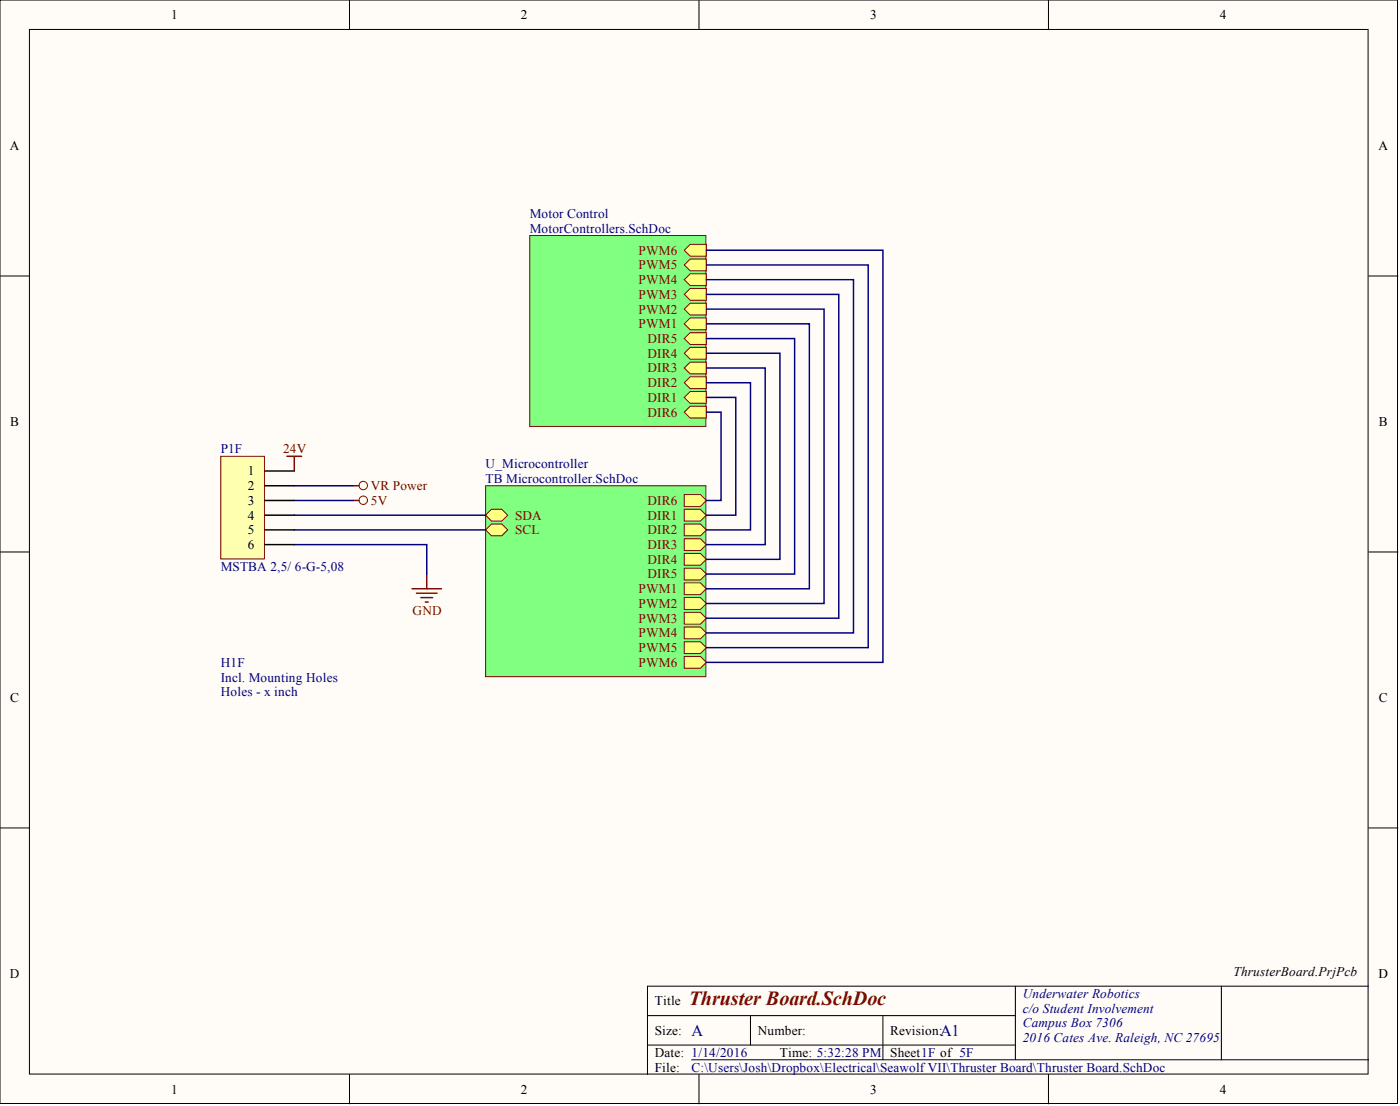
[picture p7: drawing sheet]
<svg xmlns="http://www.w3.org/2000/svg" width="241mm" height="190mm" viewBox="0 0 241 190" stroke-linecap="round" stroke-linejoin="round" font-family="sans-serif">
<g fill="#fffcf8" stroke="#000" stroke-width=".17">
<path d="M0 0h240.9v190.1h-240.9z"/>
<path d="M5.1 5.1h230.7v179.9h-230.7z"/>
</g>
<g fill="none" stroke="#000" stroke-width=".17">
<path d="M60.2 0v5.1M120.5 0v5.1M180.7 0v5.1M0 47.5h5.1M235.9 47.5h5M0 95.1h5.1M235.9 95.1h5M0 142.6h5.1M235.9 142.6h5M111.6 174.9h63.4M129.4 174.9v5.1M152.2 174.9v7.6"/>
<path d="M175 169.9v12.6M210.5 169.9v12.6M235.9 169.9h-124.3v15.2M60.2 185.1v5M111.6 180h63.4M119.2 182.5h116.7M120.5 185.1v5M180.7 185.1v5"/>
</g>
<path d="M83.7 83.7h38v32.8h-38z" fill="#80ff80" stroke="#800000" stroke-width=".17"/>
<path d="M117.9 100.4h2.8l1 1-1 1h-2.8z" fill-rule="evenodd" fill="#ffff80"/>
<path d="M117.9 100.4h2.8l1 1-1 1h-2.8z" fill="none" stroke="#800000" stroke-width=".17"/>
<path d="M117.9 102.9h2.8l1 1-1 1.1h-2.8z" fill-rule="evenodd" fill="#ffff80"/>
<path d="M117.9 102.9h2.8l1 1-1 1.1h-2.8z" fill="none" stroke="#800000" stroke-width=".17"/>
<path d="M117.9 105.5h2.8l1 1-1 1h-2.8z" fill-rule="evenodd" fill="#ffff80"/>
<path d="M117.9 105.5h2.8l1 1-1 1h-2.8z" fill="none" stroke="#800000" stroke-width=".17"/>
<path d="M117.9 108h2.8l1 1-1 1h-2.8z" fill-rule="evenodd" fill="#ffff80"/>
<path d="M117.9 108h2.8l1 1-1 1h-2.8z" fill="none" stroke="#800000" stroke-width=".17"/>
<path d="M117.9 110.5h2.8l1 1.1-1 1h-2.8z" fill-rule="evenodd" fill="#ffff80"/>
<path d="M117.9 110.5h2.8l1 1.1-1 1h-2.8z" fill="none" stroke="#800000" stroke-width=".17"/>
<path d="M117.9 113.1h2.8l1 1-1 1h-2.8z" fill-rule="evenodd" fill="#ffff80"/>
<path d="M117.9 113.1h2.8l1 1-1 1h-2.8z" fill="none" stroke="#800000" stroke-width=".17"/>
<path d="M117.9 87.7h2.8l1 1-1 1.1h-2.8z" fill-rule="evenodd" fill="#ffff80"/>
<path d="M117.9 87.7h2.8l1 1-1 1.1h-2.8z" fill="none" stroke="#800000" stroke-width=".17"/>
<path d="M117.9 90.3h2.8l1 1-1 1h-2.8z" fill-rule="evenodd" fill="#ffff80"/>
<path d="M117.9 90.3h2.8l1 1-1 1h-2.8z" fill="none" stroke="#800000" stroke-width=".17"/>
<path d="M117.9 92.8h2.8l1 1-1 1h-2.8z" fill-rule="evenodd" fill="#ffff80"/>
<path d="M117.9 92.8h2.8l1 1-1 1h-2.8z" fill="none" stroke="#800000" stroke-width=".17"/>
<path d="M117.9 95.3h2.8l1 1-1 1.1h-2.8z" fill-rule="evenodd" fill="#ffff80"/>
<path d="M117.9 95.3h2.8l1 1-1 1.1h-2.8z" fill="none" stroke="#800000" stroke-width=".17"/>
<path d="M117.9 97.9h2.8l1 1-1 1h-2.8z" fill-rule="evenodd" fill="#ffff80"/>
<path d="M117.9 97.9h2.8l1 1-1 1h-2.8z" fill="none" stroke="#800000" stroke-width=".17"/>
<path d="M117.9 85.2h2.8l1 1-1 1h-2.8z" fill-rule="evenodd" fill="#ffff80"/>
<path d="M117.9 85.2h2.8l1 1-1 1h-2.8z" fill="none" stroke="#800000" stroke-width=".17"/>
<path d="M83.7 88.7l1-1h1.8l1 1-1 1.1h-1.8z" fill-rule="evenodd" fill="#ffff80"/>
<path d="M83.7 88.7l1-1h1.8l1 1-1 1.1h-1.8z" fill="none" stroke="#800000" stroke-width=".17"/>
<path d="M83.7 91.3l1-1h1.8l1 1-1 1h-1.8z" fill-rule="evenodd" fill="#ffff80"/>
<path d="M83.7 91.3l1-1h1.8l1 1-1 1h-1.8z" fill="none" stroke="#800000" stroke-width=".17"/>
<path d="M91.3 40.6h30.4v32.8h-30.4z" fill="#80ff80" stroke="#800000" stroke-width=".17"/>
<path d="M117.9 55.8l1.1-1h2.7v2h-2.7z" fill-rule="evenodd" fill="#ffff80"/>
<path d="M117.9 55.8l1.1-1h2.7v2h-2.7z" fill="none" stroke="#800000" stroke-width=".17"/>
<path d="M117.9 53.2l1.1-1h2.7v2.1h-2.7z" fill-rule="evenodd" fill="#ffff80"/>
<path d="M117.9 53.2l1.1-1h2.7v2.1h-2.7z" fill="none" stroke="#800000" stroke-width=".17"/>
<path d="M117.9 50.7l1.1-1h2.7v2h-2.7z" fill-rule="evenodd" fill="#ffff80"/>
<path d="M117.9 50.7l1.1-1h2.7v2h-2.7z" fill="none" stroke="#800000" stroke-width=".17"/>
<path d="M117.9 48.2l1.1-1h2.7v2h-2.7z" fill-rule="evenodd" fill="#ffff80"/>
<path d="M117.9 48.2l1.1-1h2.7v2h-2.7z" fill="none" stroke="#800000" stroke-width=".17"/>
<path d="M117.9 45.6l1.1-1h2.7v2.1h-2.7z" fill-rule="evenodd" fill="#ffff80"/>
<path d="M117.9 45.6l1.1-1h2.7v2.1h-2.7z" fill="none" stroke="#800000" stroke-width=".17"/>
<path d="M117.9 68.5l1.1-1.1h2.7v2.1h-2.7z" fill-rule="evenodd" fill="#ffff80"/>
<path d="M117.9 68.5l1.1-1.1h2.7v2.1h-2.7z" fill="none" stroke="#800000" stroke-width=".17"/>
<path d="M117.9 65.9l1.1-1h2.7v2h-2.7z" fill-rule="evenodd" fill="#ffff80"/>
<path d="M117.9 65.9l1.1-1h2.7v2h-2.7z" fill="none" stroke="#800000" stroke-width=".17"/>
<path d="M117.9 63.4l1.1-1h2.7v2h-2.7z" fill-rule="evenodd" fill="#ffff80"/>
<path d="M117.9 63.4l1.1-1h2.7v2h-2.7z" fill="none" stroke="#800000" stroke-width=".17"/>
<path d="M117.9 60.8l1.1-1h2.7v2.1h-2.7z" fill-rule="evenodd" fill="#ffff80"/>
<path d="M117.9 60.8l1.1-1h2.7v2.1h-2.7z" fill="none" stroke="#800000" stroke-width=".17"/>
<path d="M117.9 58.3l1.1-1h2.7v2h-2.7z" fill-rule="evenodd" fill="#ffff80"/>
<path d="M117.9 58.3l1.1-1h2.7v2h-2.7z" fill="none" stroke="#800000" stroke-width=".17"/>
<path d="M117.9 71l1.1-1h2.7v2h-2.7z" fill-rule="evenodd" fill="#ffff80"/>
<path d="M117.9 71l1.1-1h2.7v2h-2.7z" fill="none" stroke="#800000" stroke-width=".17"/>
<path d="M117.9 43.1l1.1-1h2.7v2h-2.7z" fill-rule="evenodd" fill="#ffff80"/>
<g fill="none" stroke="#800000" stroke-width=".17">
<path d="M117.9 43.1l1.1-1h2.7v2h-2.7z"/>
<circle cx="62.6" cy="83.6" r=".72"/>
<circle cx="62.6" cy="86.2" r=".72"/>
</g>
<path d="M49.5 78.6h2.5M50.7 78.6v2.5M60.9 86.2h1M60.9 83.7h1M73.6 98.9v2.5M71 101.4h5.1M71.8 102.2h3.5M72.5 102.9h2.1M73.3 103.7h.5" fill="none" stroke="#800000" stroke-width=".25"/>
<g fill="none" stroke="#000080" stroke-width=".25">
<path d="M121.7 58.3h15.3v40.6h-15.3M121.7 55.8h17.8v45.6h-17.8M121.7 53.2h20.3v50.7h-20.3M121.7 50.7h22.9v55.8h-22.9M121.7 48.2h25.4v60.8h-25.4M121.7 45.6h27.9v66h-27.9M121.7 43.1h30.5v71h-30.5M121.7 71h2.6v15.2h-2.6M121.7 68.5h5.1v20.2h-5.1M121.7 65.9h7.7v25.4h-7.7M121.7 63.4h10.2v30.4h-10.2M121.7 60.8h12.7v35.5h-12.7"/>
<path d="M50.7 93.8h22.9v5.1M50.7 83.7h10.2M50.7 86.2h10.2M50.7 88.7h33M50.7 91.3h33"/>
</g>
<path d="M38 78.6h7.6v17.7h-7.6z" fill="#ffffb0" stroke="#800000" stroke-width=".17"/>
<path d="M45.7 81.1h5M45.7 83.7h5M45.7 86.2h5M45.7 88.7h5M45.7 91.3h5M45.7 93.8h5" fill="none" stroke="#000" stroke-width=".25"/>
<text font-size="3.5" fill="#800000" x="118.7" y="173.2">Thruster Board.SchDoc</text>
<g font-size="2.8" fill="#000080">
<text x="119.2" y="178.4">A</text>
<text x="162.1" y="178.4">A1</text>
</g>
<g font-size="2.3">
<text x="29.5" y="3.3">1</text>
<text x="89.8" y="3.3">2</text>
<text x="150" y="3.3">3</text>
<text x="210.3" y="3.3">4</text>
<text x="1.7" y="25.8">A</text>
<text x="237.6" y="25.8">A</text>
<text x="1.8" y="73.4">B</text>
<text x="237.7" y="73.4">B</text>
<text x="42.7" y="81.9">1</text>
<text x="42.7" y="84.4">2</text>
<text x="42.7" y="87">3</text>
<text x="42.7" y="89.5">4</text>
<text x="42.7" y="92">5</text>
<text x="42.7" y="94.6">6</text>
<text x="1.8" y="120.9">C</text>
<text x="237.7" y="120.9">C</text>
<text x="1.7" y="168.4">D</text>
<text x="112.9" y="173.2">Title</text>
<text x="212.6" y="168.1">ThrusterBoard.PrjPcb</text>
<text x="237.6" y="168.4">D</text>
<text x="112.9" y="178.2">Size:</text>
<text x="130.6" y="178.2">Number:</text>
<text x="153.4" y="178.2">Revision:</text>
<text x="112.9" y="182">Date: 1/14/2016</text>
<text x="112.9" y="184.6">File:</text>
<text x="134.4" y="182">Time: 5:32:28 PM</text>
<text x="153.4" y="182">Sheet1F of 5F</text>
<text x="29.5" y="188.4">1</text>
<text x="89.8" y="188.4">2</text>
<text x="150" y="188.4">3</text>
<text x="210.3" y="188.4">4</text>
</g>
<g font-size="2.3" fill="#000080">
<text x="91.3" y="37.5">Motor Control</text>
<text x="91.3" y="40.1">MotorControllers.SchDoc</text>
<text x="38" y="78.1">P1F</text>
<text x="83.7" y="80.6">U_Microcontroller</text>
<text x="83.7" y="83.2">TB Microcontroller.SchDoc</text>
<text x="38" y="98.4">MSTBA 2,5/ 6-G-5,08</text>
<text x="38" y="117.4">Incl. Mounting Holes</text>
<text x="38" y="114.9">H1F</text>
<text x="38" y="119.9">Holes - x inch</text>
<text x="176.3" y="171.9">Underwater Robotics</text>
<text x="176.3" y="174.4">c/o Student Involvement</text>
<text x="176.3" y="177">Campus Box 7306</text>
<text x="176.3" y="179.5">2016 Cates Ave. Raleigh, NC 27695</text>
<text x="119.2" y="184.6">C:\Users\Josh\Dropbox\Electrical\Seawolf VII\Thruster Board\Thruster Board.SchDoc</text>
</g>
<g font-size="2.3" fill="#800000">
<text x="110.1" y="46.4">PWM5</text>
<text x="110.1" y="43.9">PWM6</text>
<text x="110.1" y="51.5">PWM3</text>
<text x="110.1" y="48.9">PWM4</text>
<text x="110.1" y="56.5">PWM1</text>
<text x="110.1" y="54">PWM2</text>
<text x="111.6" y="59.1">DIR5</text>
<text x="111.6" y="64.1">DIR3</text>
<text x="111.6" y="61.6">DIR4</text>
<text x="111.6" y="69.2">DIR1</text>
<text x="111.6" y="66.7">DIR2</text>
<text x="111.6" y="71.8">DIR6</text>
<text x="48.8" y="78.1">24V</text>
<text x="63.9" y="87">5V</text>
<text x="63.9" y="84.4">VR Power</text>
<text x="88.8" y="89.5">SDA</text>
<text x="111.6" y="89.5">DIR1</text>
<text x="111.6" y="87">DIR6</text>
<text x="88.8" y="92">SCL</text>
<text x="111.6" y="92">DIR2</text>
<text x="111.6" y="94.6">DIR3</text>
<text x="111.6" y="97.1">DIR4</text>
<text x="111.6" y="99.6">DIR5</text>
<text x="71.1" y="106">GND</text>
<text x="110.1" y="102.2">PWM1</text>
<text x="110.1" y="104.7">PWM2</text>
<text x="110.1" y="107.2">PWM3</text>
<text x="110.1" y="109.8">PWM4</text>
<text x="110.1" y="112.3">PWM5</text>
<text x="110.1" y="114.9">PWM6</text>
</g>
</svg>
